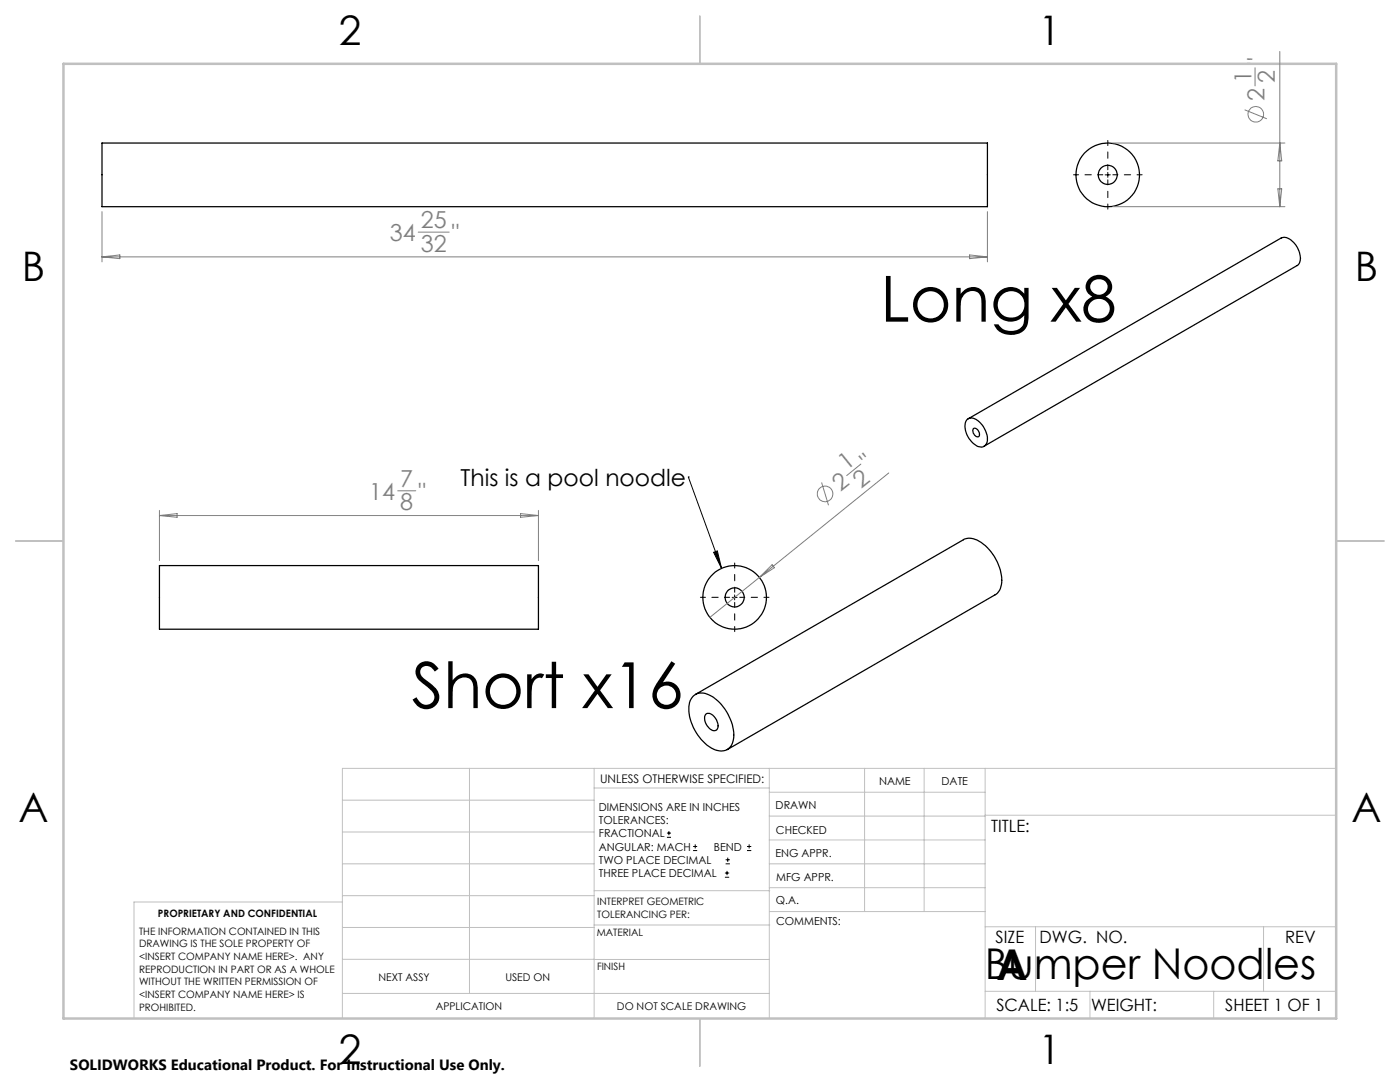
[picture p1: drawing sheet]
<svg xmlns="http://www.w3.org/2000/svg" width="279mm" height="216mm" viewBox="0 0 279 216" stroke-linecap="round" stroke-linejoin="round" font-family="sans-serif">
<g fill="none" stroke="#000" stroke-width=".25">
<path d="M20.4 28.5h176.7v12.7h-176.7zM193.1 83.6a2.02 2.02 0 0 1 2.6 .8l.2 .3a3.8 3.8 0 0 1 .8 4 1.65 1.65 0 0 1-2.4-.2 4 4 0 0 1-1.4-4.7zM193.2 83.6l62.5-36.1a2.14 2.14 0 0 1 2.5 .9 4 4 0 0 1 1 4.3l-.3 .3-62.5 36M194.2 85.5a1.04 1.04 0 0 1 1.1 .5 1.04 1.04 0 0 1 0 1.1 1.16 1.16 0 0 1-1.1-1.6zM31.8 112.9h75.7v12.7h-75.7zM138.4 138.9a2.97 2.97 0 0 1 3.6 0 9.6 9.6 0 0 1 4.4 8.7 2.54 2.54 0 0 1-4 1.9 9.4 9.4 0 0 1-4.8-9.3zM138.8 138.6l53.5-30.9a3.5 3.5 0 0 1 4 .9 9.5 9.5 0 0 1 3.5 8.1l-.3 1.1-.7 .8-53.7 31M140.8 142.6a1.22 1.22 0 0 1 1.9 .6 2.02 2.02 0 0 1 .3 2.5 1.61 1.61 0 0 1-2-1.1 1.97 1.97 0 0 1-.2-2z"/>
<circle cx="221.1" cy="34.9" r="6.3"/>
<circle cx="221.1" cy="34.9" r="1.9"/>
<circle cx="146.6" cy="119.2" r="1.9"/>
<circle cx="146.6" cy="119.2" r="6.3"/>
</g>
<g fill="none" stroke="#808080" stroke-width=".2">
<path d="M250.5 13.5v3.6M255.4 10.3v30.9M222.1 28.5h34.3M248.4 21.9l4.4 1.8M255 37.7h.8l-.4 3.5zM255.4 28.5l.4 3.6h-.8zM20.4 42.2v10M20.4 51.3h176.7M20.4 51.3l3.5-.4v.7zM83.5 46.3h6.1M193.5 50.9l3.6 .4-3.6 .3zM197.1 42.2v10"/>
<path d="M222.1 41.2h34.3M79.4 97.9h3.6M164 96.3l1.3 4.5M171.8 92.6l-2.8 2.3M177.4 94.4l-25.8 20.8M31.8 101.8v10.1M31.8 102.9h75.7M31.8 102.9l3.5-.4v.7zM103.9 102.5l3.6 .4-3.6 .3zM107.5 101.8v10.1M151.6 115.2l-9.9 8M151.6 115.2l2.5-2.5 .5 .6z"/>
<circle cx="250.6" cy="22.8" r="1.56"/>
<circle cx="164.7" cy="98.6" r="1.56"/>
</g>
<g fill="none" stroke="#000" stroke-width=".2">
<path d="M220.6 34.9h1M221.1 34.4v1M137.4 95.2h.1M137.4 95.2l6.6 18.2M142.4 110.2l.8-.3 .8 3.5zM146.1 119.2h1M146.6 118.7v1M133.1 167.1h.8M133.1 166.2h.8M133.5 165.8v.9M138.3 169.7h.8M138.3 168.9h.8"/>
<path d="M138.7 168.5v.8M144.7 175h.8M144.7 174.2h.8M144.8 172.4h.9M144.8 171.6h.9M145.1 173.8v.8M145.2 171.1v.9M149.1 169.7h.8M149.1 168.9h.8M149.5 168.5v.8"/>
</g>
<path d="M220.1 34.9h-5.9M221.1 33.9v-5.9M221.1 35.9v5.8M222.1 34.9h5.8M145.6 119.2h-5.8M146.6 118.2v-5.9M147.6 119.2h5.9M146.6 120.2v5.8" fill="none" stroke="#000" stroke-width=".2" stroke-dasharray="15.2 1.3 1.3 1.3" stroke-dashoffset="14.2"/>
<g fill="none" stroke="#c0c0c0" stroke-width=".2">
<path d="M68.3 159.7h50.3M93.7 153.3v44.9M118.6 153.3v49.9M118.6 157.2h34.9M153.5 153.3v49.9M153.5 158.1h43.1M172.5 153.3v28.6M184.4 153.3v28.6M196.6 153.3v49.9M266.7 153.3h-198.4v49.9M68.3 178.7h50.3M68.3 172.4h50.3"/>
<path d="M68.3 166h50.3M68.3 180h-41.6v23.2M118.6 177.7h35M153.5 167.6h43.1M153.5 162.8h43.1M153.5 172.4h43.1M153.5 177.1h43.1M196.6 162.7h70.1M68.3 198.2h85.2M68.3 191.4l85.2 .1M68.3 185.1h50.3M118.6 184.6h35"/>
<path d="M153.6 181.9h43M196.6 197.8h70.1M196.6 184.9h70.1M206.7 184.9v12.9M217.5 197.8v5.4M242.2 197.8v5.4M252.2 184.9v12.9"/>
</g>
<path d="M139.7 3.2v9.5M3.1 107.9h9.6M266.7 107.9h9.5M139.7 203.2v9.6" fill="none" stroke="#c0c0c0" stroke-width=".25"/>
<path d="M12.7 12.7h254v190.5h-254z" fill="none" stroke="#c0c0c0" stroke-width=".5"/>
<path d="M142.4 110.2l.8-.3 .8 3.5z" fill="#000"/>
<g font-size="12.7">
<text x="175.7" y="64.2">Long x8</text>
<text x="82.2" y="141.3">Short x16</text>
</g>
<g font-size="8.5">
<text x="196.5" y="195.4">Bumper Noodles</text>
<text x="198.9" y="195.5">A</text>
</g>
<g font-size="8.1">
<text x="67.6" y="8.9">2</text>
<text x="207.3" y="8.9">1</text>
<text x="4.4" y="56.2">B</text>
<text x="270.4" y="56.2">B</text>
<text x="3.7" y="164.1">A</text>
<text x="269.7" y="164.1">A</text>
<text x="67.6" y="212.4">2</text>
<text x="207.3" y="212.4">1</text>
</g>
<g font-size="4.7" fill="#808080">
<text x="249.8" y="16.6" transform="rotate(-90 249.8 16.6)">1</text>
<text x="252.4" y="13" transform="rotate(-90 252.4 13)">&quot;</text>
<text x="254.4" y="16.6" transform="rotate(-90 254.4 16.6)">2</text>
<text x="252.4" y="20.2" transform="rotate(-90 252.4 20.2)">2</text>
<text x="84" y="45.6">25</text>
<text x="77.8" y="48.1">34</text>
<text x="84" y="50.2">32</text>
<text x="90.2" y="48.1">&quot;</text>
<text x="169" y="94" transform="rotate(-39 169 94)">1</text>
<text x="173.4" y="93.7" transform="rotate(-39 173.4 93.7)">&quot;</text>
<text x="73.7" y="99.8">14</text>
<text x="79.9" y="97.2">7</text>
<text x="79.9" y="101.8">8</text>
<text x="83.5" y="99.8">&quot;</text>
<text x="167.8" y="98.3" transform="rotate(-39 167.8 98.3)">2</text>
<text x="171.9" y="97.6" transform="rotate(-39 171.9 97.6)">2</text>
</g>
<text font-size="4.7" x="91.9" y="96.9">This is a pool noodle</text>
<g font-size="3.4">
<text x="197.8" y="166">TITLE:</text>
<text x="198.7" y="188.1">SIZE</text>
<text x="207.5" y="188.1">DWG. NO.</text>
<text x="256.5" y="188.2">REV</text>
<text x="198.8" y="201.7">SCALE: 1:5</text>
<text x="217.7" y="201.8">WEIGHT:</text>
<text x="244.5" y="201.7">SHEET 1 OF 1</text>
</g>
<text font-size="3" x="14" y="213.5">SOLIDWORKS Educational Product. For Instructional Use Only.</text>
<text font-size="2.4" x="119.8" y="156.2">UNLESS OTHERWISE SPECIFIED:</text>
<g font-size="2.2">
<text x="119.5" y="161.8">DIMENSIONS ARE IN INCHES</text>
<text x="154.8" y="161.4">DRAWN</text>
<text x="175.4" y="156.6">NAME</text>
<text x="187.9" y="156.7">DATE</text>
<text x="119.5" y="164.4">TOLERANCES:</text>
<text x="119.5" y="167.1">FRACTIONAL</text>
<text x="154.9" y="166.3">CHECKED</text>
<text x="119.5" y="169.7">ANGULAR: MACH</text>
<text x="119.5" y="172.4">TWO PLACE DECIMAL</text>
<text x="142.5" y="169.7">BEND</text>
<text x="154.8" y="171">ENG APPR.</text>
<text x="119.5" y="175">THREE PLACE DECIMAL</text>
<text x="154.9" y="175.7">MFG APPR.</text>
<text x="154.9" y="180.4">Q.A.</text>
<text x="154.9" y="184.6">COMMENTS:</text>
</g>
<g font-size="2.1">
<text x="75.5" y="195.7">NEXT ASSY</text>
<text x="100.9" y="195.7">USED ON</text>
<text x="86.9" y="201.5">APPLICATION</text>
<text x="123.1" y="201.6">DO NOT SCALE DRAWING</text>
</g>
<g font-size="2">
<text x="31.5" y="182.9">PROPRIETARY AND CONFIDENTIAL</text>
<text x="119.2" y="180.6">INTERPRET GEOMETRIC</text>
<text x="119.2" y="183.1">TOLERANCING PER:</text>
<text x="27.8" y="186.5">THE INFORMATION CONTAINED IN THIS</text>
<text x="27.8" y="189">DRAWING IS THE SOLE PROPERTY OF</text>
<text x="27.8" y="191.6">&lt;INSERT COMPANY NAME HERE&gt;. ANY</text>
<text x="119.1" y="186.7">MATERIAL</text>
<text x="27.8" y="194.1">REPRODUCTION IN PART OR AS A WHOLE</text>
<text x="27.8" y="196.6">WITHOUT THE WRITTEN PERMISSION OF</text>
<text x="119.1" y="193.5">FINISH</text>
<text x="27.8" y="199.1">&lt;INSERT COMPANY NAME HERE&gt; IS</text>
<text x="27.8" y="201.7">PROHIBITED.</text>
</g>
</svg>
